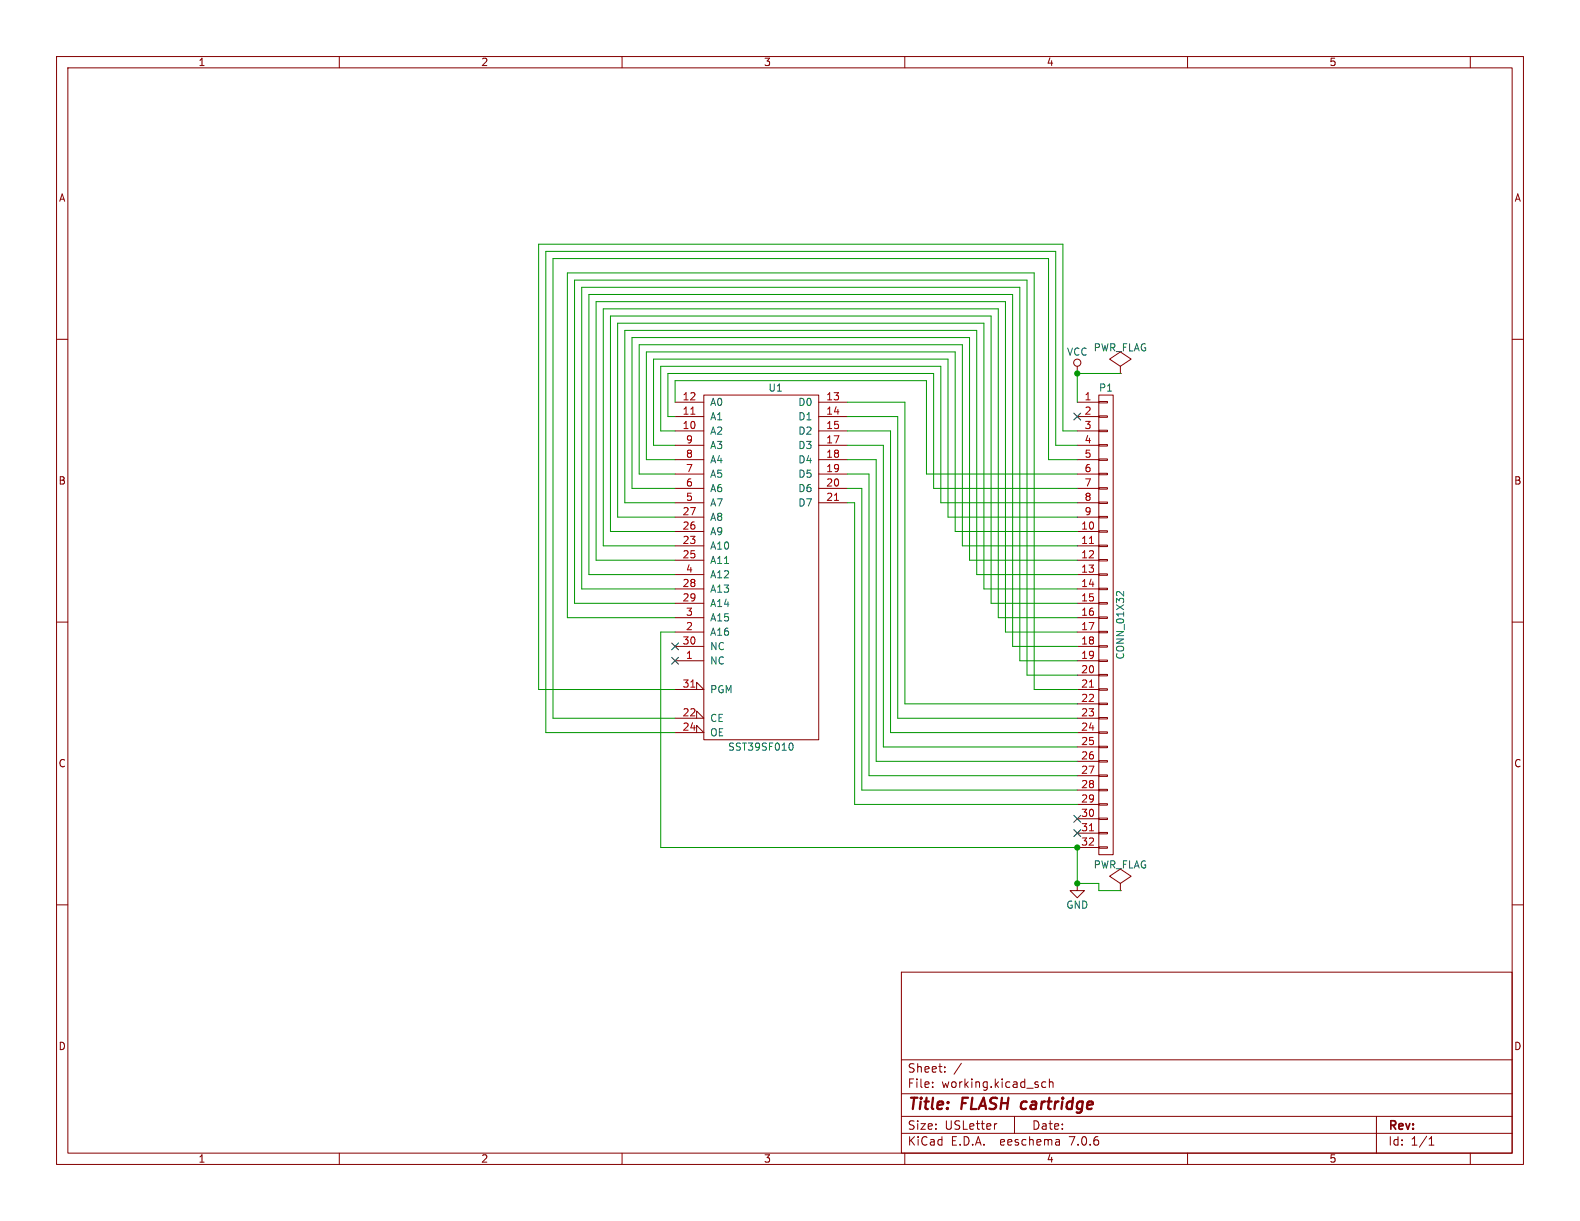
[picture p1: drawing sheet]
(kicad_sch (version 20230121) (generator eeschema)

 (paper "USLetter")

 (title_block
  (title "FLASH cartridge"))

 (lib_symbols
  (symbol "gameboy-mbc0-rescue:CONN_01X32" (pin_names (offset 1.016) hide) (in_bom yes) (on_board yes)
   (property "Reference" "P" (at 0 41.91 0) (effects (font (size 1.27 1.27))))
   (property "Value" "CONN_01X32" (at 2.54 0 90) (effects (font (size 1.27 1.27))))
   (property "Footprint" "" (at 0 0 0) (effects (font (size 1.27 1.27))))
   (property "Datasheet" "" (at 0 0 0) (effects (font (size 1.27 1.27))))
   (symbol "CONN_01X32_0_1"
    (rectangle (start -1.27 -40.64) (end 1.27 40.64) (stroke (width 0) (type solid)) (fill (type none)))
    (rectangle (start -1.27 -39.243) (end 0.254 -39.497) (stroke (width 0) (type solid)) (fill (type none)))
    (rectangle (start -1.27 -36.703) (end 0.254 -36.957) (stroke (width 0) (type solid)) (fill (type none)))
    (rectangle (start -1.27 -34.163) (end 0.254 -34.417) (stroke (width 0) (type solid)) (fill (type none)))
    (rectangle (start -1.27 -31.623) (end 0.254 -31.877) (stroke (width 0) (type solid)) (fill (type none)))
    (rectangle (start -1.27 -29.083) (end 0.254 -29.337) (stroke (width 0) (type solid)) (fill (type none)))
    (rectangle (start -1.27 -26.543) (end 0.254 -26.797) (stroke (width 0) (type solid)) (fill (type none)))
    (rectangle (start -1.27 -24.003) (end 0.254 -24.257) (stroke (width 0) (type solid)) (fill (type none)))
    (rectangle (start -1.27 -21.463) (end 0.254 -21.717) (stroke (width 0) (type solid)) (fill (type none)))
    (rectangle (start -1.27 -18.923) (end 0.254 -19.177) (stroke (width 0) (type solid)) (fill (type none)))
    (rectangle (start -1.27 -16.383) (end 0.254 -16.637) (stroke (width 0) (type solid)) (fill (type none)))
    (rectangle (start -1.27 -13.843) (end 0.254 -14.097) (stroke (width 0) (type solid)) (fill (type none)))
    (rectangle (start -1.27 -11.303) (end 0.254 -11.557) (stroke (width 0) (type solid)) (fill (type none)))
    (rectangle (start -1.27 -8.763) (end 0.254 -9.017) (stroke (width 0) (type solid)) (fill (type none)))
    (rectangle (start -1.27 -6.223) (end 0.254 -6.477) (stroke (width 0) (type solid)) (fill (type none)))
    (rectangle (start -1.27 -3.683) (end 0.254 -3.937) (stroke (width 0) (type solid)) (fill (type none)))
    (rectangle (start -1.27 -1.143) (end 0.254 -1.397) (stroke (width 0) (type solid)) (fill (type none)))
    (rectangle (start -1.27 1.397) (end 0.254 1.143) (stroke (width 0) (type solid)) (fill (type none)))
    (rectangle (start -1.27 3.937) (end 0.254 3.683) (stroke (width 0) (type solid)) (fill (type none)))
    (rectangle (start -1.27 6.477) (end 0.254 6.223) (stroke (width 0) (type solid)) (fill (type none)))
    (rectangle (start -1.27 9.017) (end 0.254 8.763) (stroke (width 0) (type solid)) (fill (type none)))
    (rectangle (start -1.27 11.557) (end 0.254 11.303) (stroke (width 0) (type solid)) (fill (type none)))
    (rectangle (start -1.27 14.097) (end 0.254 13.843) (stroke (width 0) (type solid)) (fill (type none)))
    (rectangle (start -1.27 16.637) (end 0.254 16.383) (stroke (width 0) (type solid)) (fill (type none)))
    (rectangle (start -1.27 19.177) (end 0.254 18.923) (stroke (width 0) (type solid)) (fill (type none)))
    (rectangle (start -1.27 21.717) (end 0.254 21.463) (stroke (width 0) (type solid)) (fill (type none)))
    (rectangle (start -1.27 24.257) (end 0.254 24.003) (stroke (width 0) (type solid)) (fill (type none)))
    (rectangle (start -1.27 26.797) (end 0.254 26.543) (stroke (width 0) (type solid)) (fill (type none)))
    (rectangle (start -1.27 29.337) (end 0.254 29.083) (stroke (width 0) (type solid)) (fill (type none)))
    (rectangle (start -1.27 31.877) (end 0.254 31.623) (stroke (width 0) (type solid)) (fill (type none)))
    (rectangle (start -1.27 34.417) (end 0.254 34.163) (stroke (width 0) (type solid)) (fill (type none)))
    (rectangle (start -1.27 36.957) (end 0.254 36.703) (stroke (width 0) (type solid)) (fill (type none)))
    (rectangle (start -1.27 39.497) (end 0.254 39.243) (stroke (width 0) (type solid)) (fill (type none))))
   (symbol "CONN_01X32_1_1"
    (pin passive line (at -5.08 39.37 0) (length 3.81) (name "P1" (effects (font (size 1.27 1.27)))) (number "1" (effects (font (size 1.27 1.27)))))
    (pin passive line (at -5.08 16.51 0) (length 3.81) (name "P10" (effects (font (size 1.27 1.27)))) (number "10" (effects (font (size 1.27 1.27)))))
    (pin passive line (at -5.08 13.97 0) (length 3.81) (name "P11" (effects (font (size 1.27 1.27)))) (number "11" (effects (font (size 1.27 1.27)))))
    (pin passive line (at -5.08 11.43 0) (length 3.81) (name "P12" (effects (font (size 1.27 1.27)))) (number "12" (effects (font (size 1.27 1.27)))))
    (pin passive line (at -5.08 8.89 0) (length 3.81) (name "P13" (effects (font (size 1.27 1.27)))) (number "13" (effects (font (size 1.27 1.27)))))
    (pin passive line (at -5.08 6.35 0) (length 3.81) (name "P14" (effects (font (size 1.27 1.27)))) (number "14" (effects (font (size 1.27 1.27)))))
    (pin passive line (at -5.08 3.81 0) (length 3.81) (name "P15" (effects (font (size 1.27 1.27)))) (number "15" (effects (font (size 1.27 1.27)))))
    (pin passive line (at -5.08 1.27 0) (length 3.81) (name "P16" (effects (font (size 1.27 1.27)))) (number "16" (effects (font (size 1.27 1.27)))))
    (pin passive line (at -5.08 -1.27 0) (length 3.81) (name "P17" (effects (font (size 1.27 1.27)))) (number "17" (effects (font (size 1.27 1.27)))))
    (pin passive line (at -5.08 -3.81 0) (length 3.81) (name "P18" (effects (font (size 1.27 1.27)))) (number "18" (effects (font (size 1.27 1.27)))))
    (pin passive line (at -5.08 -6.35 0) (length 3.81) (name "P19" (effects (font (size 1.27 1.27)))) (number "19" (effects (font (size 1.27 1.27)))))
    (pin passive line (at -5.08 36.83 0) (length 3.81) (name "P2" (effects (font (size 1.27 1.27)))) (number "2" (effects (font (size 1.27 1.27)))))
    (pin passive line (at -5.08 -8.89 0) (length 3.81) (name "P20" (effects (font (size 1.27 1.27)))) (number "20" (effects (font (size 1.27 1.27)))))
    (pin passive line (at -5.08 -11.43 0) (length 3.81) (name "P21" (effects (font (size 1.27 1.27)))) (number "21" (effects (font (size 1.27 1.27)))))
    (pin passive line (at -5.08 -13.97 0) (length 3.81) (name "P22" (effects (font (size 1.27 1.27)))) (number "22" (effects (font (size 1.27 1.27)))))
    (pin passive line (at -5.08 -16.51 0) (length 3.81) (name "P23" (effects (font (size 1.27 1.27)))) (number "23" (effects (font (size 1.27 1.27)))))
    (pin passive line (at -5.08 -19.05 0) (length 3.81) (name "P24" (effects (font (size 1.27 1.27)))) (number "24" (effects (font (size 1.27 1.27)))))
    (pin passive line (at -5.08 -21.59 0) (length 3.81) (name "P25" (effects (font (size 1.27 1.27)))) (number "25" (effects (font (size 1.27 1.27)))))
    (pin passive line (at -5.08 -24.13 0) (length 3.81) (name "P26" (effects (font (size 1.27 1.27)))) (number "26" (effects (font (size 1.27 1.27)))))
    (pin passive line (at -5.08 -26.67 0) (length 3.81) (name "P27" (effects (font (size 1.27 1.27)))) (number "27" (effects (font (size 1.27 1.27)))))
    (pin passive line (at -5.08 -29.21 0) (length 3.81) (name "P28" (effects (font (size 1.27 1.27)))) (number "28" (effects (font (size 1.27 1.27)))))
    (pin passive line (at -5.08 -31.75 0) (length 3.81) (name "P29" (effects (font (size 1.27 1.27)))) (number "29" (effects (font (size 1.27 1.27)))))
    (pin passive line (at -5.08 34.29 0) (length 3.81) (name "P3" (effects (font (size 1.27 1.27)))) (number "3" (effects (font (size 1.27 1.27)))))
    (pin passive line (at -5.08 -34.29 0) (length 3.81) (name "P30" (effects (font (size 1.27 1.27)))) (number "30" (effects (font (size 1.27 1.27)))))
    (pin passive line (at -5.08 -36.83 0) (length 3.81) (name "P31" (effects (font (size 1.27 1.27)))) (number "31" (effects (font (size 1.27 1.27)))))
    (pin passive line (at -5.08 -39.37 0) (length 3.81) (name "P32" (effects (font (size 1.27 1.27)))) (number "32" (effects (font (size 1.27 1.27)))))
    (pin passive line (at -5.08 31.75 0) (length 3.81) (name "P4" (effects (font (size 1.27 1.27)))) (number "4" (effects (font (size 1.27 1.27)))))
    (pin passive line (at -5.08 29.21 0) (length 3.81) (name "P5" (effects (font (size 1.27 1.27)))) (number "5" (effects (font (size 1.27 1.27)))))
    (pin passive line (at -5.08 26.67 0) (length 3.81) (name "P6" (effects (font (size 1.27 1.27)))) (number "6" (effects (font (size 1.27 1.27)))))
    (pin passive line (at -5.08 24.13 0) (length 3.81) (name "P7" (effects (font (size 1.27 1.27)))) (number "7" (effects (font (size 1.27 1.27)))))
    (pin passive line (at -5.08 21.59 0) (length 3.81) (name "P8" (effects (font (size 1.27 1.27)))) (number "8" (effects (font (size 1.27 1.27)))))
    (pin passive line (at -5.08 19.05 0) (length 3.81) (name "P9" (effects (font (size 1.27 1.27)))) (number "9" (effects (font (size 1.27 1.27)))))))
  (symbol "gameboy-mbc0-rescue:GND" (power) (pin_names (offset 0)) (in_bom yes) (on_board yes)
   (property "Reference" "#PWR" (at 0 -6.35 0) (effects (font (size 1.27 1.27)) hide))
   (property "Value" "GND" (at 0 -3.81 0) (effects (font (size 1.27 1.27))))
   (property "Footprint" "" (at 0 0 0) (effects (font (size 1.27 1.27))))
   (property "Datasheet" "" (at 0 0 0) (effects (font (size 1.27 1.27))))
   (symbol "GND_0_1"
    (polyline (pts (xy 0 0) (xy 0 -1.27) (xy 1.27 -1.27) (xy 0 -2.54) (xy -1.27 -1.27) (xy 0 -1.27)) (stroke (width 0) (type solid)) (fill (type none))))
   (symbol "GND_1_1"
    (pin power_in line (at 0 0 270) (length 0) hide (name "GND" (effects (font (size 1.27 1.27)))) (number "1" (effects (font (size 1.27 1.27)))))))
  (symbol "gameboy-mbc0-rescue:PWR_FLAG" (power) (pin_numbers hide) (pin_names (offset 0) hide) (in_bom yes) (on_board yes)
   (property "Reference" "#FLG" (at 0 2.413 0) (effects (font (size 1.27 1.27)) hide))
   (property "Value" "PWR_FLAG" (at 0 4.572 0) (effects (font (size 1.27 1.27))))
   (property "Footprint" "" (at 0 0 0) (effects (font (size 1.27 1.27))))
   (property "Datasheet" "" (at 0 0 0) (effects (font (size 1.27 1.27))))
   (symbol "PWR_FLAG_0_0"
    (pin power_out line (at 0 0 90) (length 0) (name "pwr" (effects (font (size 1.27 1.27)))) (number "1" (effects (font (size 1.27 1.27))))))
   (symbol "PWR_FLAG_0_1"
    (polyline (pts (xy 0 0) (xy 0 1.27) (xy -1.905 2.54) (xy 0 3.81) (xy 1.905 2.54) (xy 0 1.27)) (stroke (width 0) (type solid)) (fill (type none)))))
  (symbol "gameboy-mbc0-rescue:SST39SF010" (pin_names (offset 1.016)) (in_bom yes) (on_board yes)
   (property "Reference" "U" (at 2.54 33.02 0) (effects (font (size 1.27 1.27))))
   (property "Value" "SST39SF010" (at 0 -30.48 0) (effects (font (size 1.27 1.27))))
   (property "Footprint" "" (at 0 7.62 0) (effects (font (size 1.27 1.27))))
   (property "Datasheet" "" (at 0 7.62 0) (effects (font (size 1.27 1.27))))
   (symbol "SST39SF010_0_0"
    (pin power_in line (at 0 -30.48 90) (length 1.27) hide (name "GND" (effects (font (size 1.27 1.27)))) (number "16" (effects (font (size 1.27 1.27)))))
    (pin power_in line (at 0 33.02 270) (length 1.27) hide (name "VCC" (effects (font (size 1.27 1.27)))) (number "32" (effects (font (size 1.27 1.27))))))
   (symbol "SST39SF010_0_1"
    (rectangle (start -10.16 31.75) (end 10.16 -29.21) (stroke (width 0) (type solid)) (fill (type none))))
   (symbol "SST39SF010_1_1"
    (pin input line (at -15.24 -15.24 0) (length 5.08) (name "NC" (effects (font (size 1.27 1.27)))) (number "1" (effects (font (size 1.27 1.27)))))
    (pin input line (at -15.24 25.4 0) (length 5.08) (name "A2" (effects (font (size 1.27 1.27)))) (number "10" (effects (font (size 1.27 1.27)))))
    (pin input line (at -15.24 27.94 0) (length 5.08) (name "A1" (effects (font (size 1.27 1.27)))) (number "11" (effects (font (size 1.27 1.27)))))
    (pin input line (at -15.24 30.48 0) (length 5.08) (name "A0" (effects (font (size 1.27 1.27)))) (number "12" (effects (font (size 1.27 1.27)))))
    (pin tri_state line (at 15.24 30.48 180) (length 5.08) (name "D0" (effects (font (size 1.27 1.27)))) (number "13" (effects (font (size 1.27 1.27)))))
    (pin tri_state line (at 15.24 27.94 180) (length 5.08) (name "D1" (effects (font (size 1.27 1.27)))) (number "14" (effects (font (size 1.27 1.27)))))
    (pin tri_state line (at 15.24 25.4 180) (length 5.08) (name "D2" (effects (font (size 1.27 1.27)))) (number "15" (effects (font (size 1.27 1.27)))))
    (pin tri_state line (at 15.24 22.86 180) (length 5.08) (name "D3" (effects (font (size 1.27 1.27)))) (number "17" (effects (font (size 1.27 1.27)))))
    (pin tri_state line (at 15.24 20.32 180) (length 5.08) (name "D4" (effects (font (size 1.27 1.27)))) (number "18" (effects (font (size 1.27 1.27)))))
    (pin tri_state line (at 15.24 17.78 180) (length 5.08) (name "D5" (effects (font (size 1.27 1.27)))) (number "19" (effects (font (size 1.27 1.27)))))
    (pin input line (at -15.24 -10.16 0) (length 5.08) (name "A16" (effects (font (size 1.27 1.27)))) (number "2" (effects (font (size 1.27 1.27)))))
    (pin tri_state line (at 15.24 15.24 180) (length 5.08) (name "D6" (effects (font (size 1.27 1.27)))) (number "20" (effects (font (size 1.27 1.27)))))
    (pin tri_state line (at 15.24 12.7 180) (length 5.08) (name "D7" (effects (font (size 1.27 1.27)))) (number "21" (effects (font (size 1.27 1.27)))))
    (pin input input_low (at -15.24 -25.4 0) (length 5.08) (name "CE" (effects (font (size 1.27 1.27)))) (number "22" (effects (font (size 1.27 1.27)))))
    (pin input line (at -15.24 5.08 0) (length 5.08) (name "A10" (effects (font (size 1.27 1.27)))) (number "23" (effects (font (size 1.27 1.27)))))
    (pin input input_low (at -15.24 -27.94 0) (length 5.08) (name "OE" (effects (font (size 1.27 1.27)))) (number "24" (effects (font (size 1.27 1.27)))))
    (pin input line (at -15.24 2.54 0) (length 5.08) (name "A11" (effects (font (size 1.27 1.27)))) (number "25" (effects (font (size 1.27 1.27)))))
    (pin input line (at -15.24 7.62 0) (length 5.08) (name "A9" (effects (font (size 1.27 1.27)))) (number "26" (effects (font (size 1.27 1.27)))))
    (pin input line (at -15.24 10.16 0) (length 5.08) (name "A8" (effects (font (size 1.27 1.27)))) (number "27" (effects (font (size 1.27 1.27)))))
    (pin input line (at -15.24 -2.54 0) (length 5.08) (name "A13" (effects (font (size 1.27 1.27)))) (number "28" (effects (font (size 1.27 1.27)))))
    (pin input line (at -15.24 -5.08 0) (length 5.08) (name "A14" (effects (font (size 1.27 1.27)))) (number "29" (effects (font (size 1.27 1.27)))))
    (pin input line (at -15.24 -7.62 0) (length 5.08) (name "A15" (effects (font (size 1.27 1.27)))) (number "3" (effects (font (size 1.27 1.27)))))
    (pin input line (at -15.24 -12.7 0) (length 5.08) (name "NC" (effects (font (size 1.27 1.27)))) (number "30" (effects (font (size 1.27 1.27)))))
    (pin input input_low (at -15.24 -20.32 0) (length 5.08) (name "PGM" (effects (font (size 1.27 1.27)))) (number "31" (effects (font (size 1.27 1.27)))))
    (pin input line (at -15.24 0 0) (length 5.08) (name "A12" (effects (font (size 1.27 1.27)))) (number "4" (effects (font (size 1.27 1.27)))))
    (pin input line (at -15.24 12.7 0) (length 5.08) (name "A7" (effects (font (size 1.27 1.27)))) (number "5" (effects (font (size 1.27 1.27)))))
    (pin input line (at -15.24 15.24 0) (length 5.08) (name "A6" (effects (font (size 1.27 1.27)))) (number "6" (effects (font (size 1.27 1.27)))))
    (pin input line (at -15.24 17.78 0) (length 5.08) (name "A5" (effects (font (size 1.27 1.27)))) (number "7" (effects (font (size 1.27 1.27)))))
    (pin input line (at -15.24 20.32 0) (length 5.08) (name "A4" (effects (font (size 1.27 1.27)))) (number "8" (effects (font (size 1.27 1.27)))))
    (pin input line (at -15.24 22.86 0) (length 5.08) (name "A3" (effects (font (size 1.27 1.27)))) (number "9" (effects (font (size 1.27 1.27)))))))
  (symbol "gameboy-mbc0-rescue:VCC" (power) (pin_names (offset 0)) (in_bom yes) (on_board yes)
   (property "Reference" "#PWR" (at 0 -3.81 0) (effects (font (size 1.27 1.27)) hide))
   (property "Value" "VCC" (at 0 3.81 0) (effects (font (size 1.27 1.27))))
   (property "Footprint" "" (at 0 0 0) (effects (font (size 1.27 1.27))))
   (property "Datasheet" "" (at 0 0 0) (effects (font (size 1.27 1.27))))
   (symbol "VCC_0_1"
    (polyline (pts (xy 0 0) (xy 0 1.27)) (stroke (width 0) (type solid)) (fill (type none)))
    (circle (center 0 1.905) (radius 0.635) (stroke (width 0) (type solid)) (fill (type none))))
   (symbol "VCC_1_1"
    (pin power_in line (at 0 0 90) (length 0) hide (name "VCC" (effects (font (size 1.27 1.27)))) (number "1" (effects (font (size 1.27 1.27))))))))

 (junction (at 190.5 149.86) (diameter 0) (color 0 0 0 0))
 (junction (at 190.5 156.21) (diameter 0) (color 0 0 0 0))
 (junction (at 190.5 66.04) (diameter 0) (color 0 0 0 0))

 (no_connect (at 190.5 144.78))
 (no_connect (at 119.38 116.84))
 (no_connect (at 119.38 114.3))
 (no_connect (at 190.5 73.66))
 (no_connect (at 190.5 147.32))

 (wire (pts (xy 175.26 106.68) (xy 175.26 55.88)) (stroke (width 0) (type default)))
 (wire (pts (xy 187.96 43.18) (xy 187.96 76.2)) (stroke (width 0) (type default)))
 (wire (pts (xy 110.49 58.42) (xy 110.49 88.9)) (stroke (width 0) (type default)))
 (wire (pts (xy 106.68 96.52) (xy 106.68 54.61)) (stroke (width 0) (type default)))
 (wire (pts (xy 114.3 81.28) (xy 114.3 62.23)) (stroke (width 0) (type default)))
 (wire (pts (xy 165.1 66.04) (xy 165.1 86.36)) (stroke (width 0) (type default)))
 (wire (pts (xy 177.8 53.34) (xy 105.41 53.34)) (stroke (width 0) (type default)))
 (wire (pts (xy 177.8 111.76) (xy 190.5 111.76)) (stroke (width 0) (type default)))
 (wire (pts (xy 163.83 83.82) (xy 190.5 83.82)) (stroke (width 0) (type default)))
 (wire (pts (xy 166.37 88.9) (xy 190.5 88.9)) (stroke (width 0) (type default)))
 (wire (pts (xy 104.14 101.6) (xy 104.14 52.07)) (stroke (width 0) (type default)))
 (wire (pts (xy 100.33 109.22) (xy 119.38 109.22)) (stroke (width 0) (type default)))
 (wire (pts (xy 119.38 101.6) (xy 104.14 101.6)) (stroke (width 0) (type default)))
 (wire (pts (xy 156.21 78.74) (xy 156.21 132.08)) (stroke (width 0) (type default)))
 (wire (pts (xy 149.86 83.82) (xy 153.67 83.82)) (stroke (width 0) (type default)))
 (wire (pts (xy 190.5 149.86) (xy 190.5 156.21)) (stroke (width 0) (type default)))
 (wire (pts (xy 152.4 86.36) (xy 152.4 139.7)) (stroke (width 0) (type default)))
 (wire (pts (xy 110.49 88.9) (xy 119.38 88.9)) (stroke (width 0) (type default)))
 (wire (pts (xy 157.48 76.2) (xy 149.86 76.2)) (stroke (width 0) (type default)))
 (wire (pts (xy 172.72 58.42) (xy 110.49 58.42)) (stroke (width 0) (type default)))
 (wire (pts (xy 180.34 50.8) (xy 102.87 50.8)) (stroke (width 0) (type default)))
 (wire (pts (xy 157.48 129.54) (xy 157.48 76.2)) (stroke (width 0) (type default)))
 (wire (pts (xy 151.13 142.24) (xy 190.5 142.24)) (stroke (width 0) (type default)))
 (wire (pts (xy 116.84 64.77) (xy 166.37 64.77)) (stroke (width 0) (type default)))
 (wire (pts (xy 149.86 71.12) (xy 160.02 71.12)) (stroke (width 0) (type default)))
 (wire (pts (xy 175.26 106.68) (xy 190.5 106.68)) (stroke (width 0) (type default)))
 (wire (pts (xy 186.69 78.74) (xy 190.5 78.74)) (stroke (width 0) (type default)))
 (wire (pts (xy 100.33 48.26) (xy 100.33 109.22)) (stroke (width 0) (type default)))
 (wire (pts (xy 119.38 81.28) (xy 114.3 81.28)) (stroke (width 0) (type default)))
 (wire (pts (xy 172.72 101.6) (xy 172.72 58.42)) (stroke (width 0) (type default)))
 (wire (pts (xy 102.87 104.14) (xy 119.38 104.14)) (stroke (width 0) (type default)))
 (wire (pts (xy 109.22 57.15) (xy 173.99 57.15)) (stroke (width 0) (type default)))
 (wire (pts (xy 198.12 157.48) (xy 194.31 157.48)) (stroke (width 0) (type default)))
 (wire (pts (xy 114.3 62.23) (xy 168.91 62.23)) (stroke (width 0) (type default)))
 (wire (pts (xy 111.76 86.36) (xy 111.76 59.69)) (stroke (width 0) (type default)))
 (wire (pts (xy 181.61 119.38) (xy 190.5 119.38)) (stroke (width 0) (type default)))
 (wire (pts (xy 163.83 67.31) (xy 163.83 83.82)) (stroke (width 0) (type default)))
 (wire (pts (xy 173.99 57.15) (xy 173.99 104.14)) (stroke (width 0) (type default)))
 (wire (pts (xy 182.88 121.92) (xy 182.88 48.26)) (stroke (width 0) (type default)))
 (wire (pts (xy 171.45 99.06) (xy 190.5 99.06)) (stroke (width 0) (type default)))
 (wire (pts (xy 156.21 132.08) (xy 190.5 132.08)) (stroke (width 0) (type default)))
 (wire (pts (xy 95.25 121.92) (xy 95.25 43.18)) (stroke (width 0) (type default)))
 (wire (pts (xy 166.37 64.77) (xy 166.37 88.9)) (stroke (width 0) (type default)))
 (wire (pts (xy 177.8 111.76) (xy 177.8 53.34)) (stroke (width 0) (type default)))
 (wire (pts (xy 153.67 83.82) (xy 153.67 137.16)) (stroke (width 0) (type default)))
 (wire (pts (xy 190.5 149.86) (xy 116.84 149.86)) (stroke (width 0) (type default)))
 (wire (pts (xy 149.86 81.28) (xy 154.94 81.28)) (stroke (width 0) (type default)))
 (wire (pts (xy 165.1 86.36) (xy 190.5 86.36)) (stroke (width 0) (type default)))
 (wire (pts (xy 119.38 67.31) (xy 163.83 67.31)) (stroke (width 0) (type default)))
 (wire (pts (xy 158.75 127) (xy 190.5 127)) (stroke (width 0) (type default)))
 (wire (pts (xy 104.14 52.07) (xy 179.07 52.07)) (stroke (width 0) (type default)))
 (wire (pts (xy 101.6 49.53) (xy 181.61 49.53)) (stroke (width 0) (type default)))
 (wire (pts (xy 173.99 104.14) (xy 190.5 104.14)) (stroke (width 0) (type default)))
 (wire (pts (xy 182.88 121.92) (xy 190.5 121.92)) (stroke (width 0) (type default)))
 (wire (pts (xy 119.38 91.44) (xy 109.22 91.44)) (stroke (width 0) (type default)))
 (wire (pts (xy 172.72 101.6) (xy 190.5 101.6)) (stroke (width 0) (type default)))
 (wire (pts (xy 160.02 124.46) (xy 190.5 124.46)) (stroke (width 0) (type default)))
 (wire (pts (xy 119.38 96.52) (xy 106.68 96.52)) (stroke (width 0) (type default)))
 (wire (pts (xy 149.86 73.66) (xy 158.75 73.66)) (stroke (width 0) (type default)))
 (wire (pts (xy 116.84 111.76) (xy 119.38 111.76)) (stroke (width 0) (type default)))
 (wire (pts (xy 154.94 81.28) (xy 154.94 134.62)) (stroke (width 0) (type default)))
 (wire (pts (xy 167.64 91.44) (xy 190.5 91.44)) (stroke (width 0) (type default)))
 (wire (pts (xy 158.75 73.66) (xy 158.75 127)) (stroke (width 0) (type default)))
 (wire (pts (xy 168.91 93.98) (xy 190.5 93.98)) (stroke (width 0) (type default)))
 (wire (pts (xy 160.02 71.12) (xy 160.02 124.46)) (stroke (width 0) (type default)))
 (wire (pts (xy 107.95 55.88) (xy 107.95 93.98)) (stroke (width 0) (type default)))
 (wire (pts (xy 109.22 91.44) (xy 109.22 57.15)) (stroke (width 0) (type default)))
 (wire (pts (xy 116.84 149.86) (xy 116.84 111.76)) (stroke (width 0) (type default)))
 (wire (pts (xy 115.57 78.74) (xy 119.38 78.74)) (stroke (width 0) (type default)))
 (wire (pts (xy 171.45 59.69) (xy 171.45 99.06)) (stroke (width 0) (type default)))
 (wire (pts (xy 116.84 76.2) (xy 116.84 64.77)) (stroke (width 0) (type default)))
 (wire (pts (xy 118.11 66.04) (xy 165.1 66.04)) (stroke (width 0) (type default)))
 (wire (pts (xy 187.96 76.2) (xy 190.5 76.2)) (stroke (width 0) (type default)))
 (wire (pts (xy 105.41 53.34) (xy 105.41 99.06)) (stroke (width 0) (type default)))
 (wire (pts (xy 101.6 106.68) (xy 101.6 49.53)) (stroke (width 0) (type default)))
 (wire (pts (xy 198.12 66.04) (xy 190.5 66.04)) (stroke (width 0) (type default)))
 (wire (pts (xy 119.38 106.68) (xy 101.6 106.68)) (stroke (width 0) (type default)))
 (wire (pts (xy 149.86 86.36) (xy 152.4 86.36)) (stroke (width 0) (type default)))
 (wire (pts (xy 185.42 81.28) (xy 190.5 81.28)) (stroke (width 0) (type default)))
 (wire (pts (xy 149.86 78.74) (xy 156.21 78.74)) (stroke (width 0) (type default)))
 (wire (pts (xy 106.68 54.61) (xy 176.53 54.61)) (stroke (width 0) (type default)))
 (wire (pts (xy 194.31 156.21) (xy 190.5 156.21)) (stroke (width 0) (type default)))
 (wire (pts (xy 176.53 54.61) (xy 176.53 109.22)) (stroke (width 0) (type default)))
 (wire (pts (xy 175.26 55.88) (xy 107.95 55.88)) (stroke (width 0) (type default)))
 (wire (pts (xy 170.18 96.52) (xy 170.18 60.96)) (stroke (width 0) (type default)))
 (wire (pts (xy 170.18 96.52) (xy 190.5 96.52)) (stroke (width 0) (type default)))
 (wire (pts (xy 97.79 45.72) (xy 185.42 45.72)) (stroke (width 0) (type default)))
 (wire (pts (xy 149.86 88.9) (xy 151.13 88.9)) (stroke (width 0) (type default)))
 (wire (pts (xy 185.42 45.72) (xy 185.42 81.28)) (stroke (width 0) (type default)))
 (wire (pts (xy 194.31 157.48) (xy 194.31 156.21)) (stroke (width 0) (type default)))
 (wire (pts (xy 182.88 48.26) (xy 100.33 48.26)) (stroke (width 0) (type default)))
 (wire (pts (xy 111.76 59.69) (xy 171.45 59.69)) (stroke (width 0) (type default)))
 (wire (pts (xy 180.34 116.84) (xy 190.5 116.84)) (stroke (width 0) (type default)))
 (wire (pts (xy 153.67 137.16) (xy 190.5 137.16)) (stroke (width 0) (type default)))
 (wire (pts (xy 119.38 73.66) (xy 118.11 73.66)) (stroke (width 0) (type default)))
 (wire (pts (xy 119.38 71.12) (xy 119.38 67.31)) (stroke (width 0) (type default)))
 (wire (pts (xy 115.57 63.5) (xy 115.57 78.74)) (stroke (width 0) (type default)))
 (wire (pts (xy 97.79 127) (xy 97.79 45.72)) (stroke (width 0) (type default)))
 (wire (pts (xy 154.94 134.62) (xy 190.5 134.62)) (stroke (width 0) (type default)))
 (wire (pts (xy 168.91 62.23) (xy 168.91 93.98)) (stroke (width 0) (type default)))
 (wire (pts (xy 113.03 60.96) (xy 113.03 83.82)) (stroke (width 0) (type default)))
 (wire (pts (xy 181.61 49.53) (xy 181.61 119.38)) (stroke (width 0) (type default)))
 (wire (pts (xy 119.38 86.36) (xy 111.76 86.36)) (stroke (width 0) (type default)))
 (wire (pts (xy 151.13 88.9) (xy 151.13 142.24)) (stroke (width 0) (type default)))
 (wire (pts (xy 119.38 76.2) (xy 116.84 76.2)) (stroke (width 0) (type default)))
 (wire (pts (xy 95.25 43.18) (xy 187.96 43.18)) (stroke (width 0) (type default)))
 (wire (pts (xy 119.38 129.54) (xy 96.52 129.54)) (stroke (width 0) (type default)))
 (wire (pts (xy 102.87 50.8) (xy 102.87 104.14)) (stroke (width 0) (type default)))
 (wire (pts (xy 190.5 66.04) (xy 190.5 71.12)) (stroke (width 0) (type default)))
 (wire (pts (xy 119.38 127) (xy 97.79 127)) (stroke (width 0) (type default)))
 (wire (pts (xy 96.52 129.54) (xy 96.52 44.45)) (stroke (width 0) (type default)))
 (wire (pts (xy 167.64 91.44) (xy 167.64 63.5)) (stroke (width 0) (type default)))
 (wire (pts (xy 179.07 114.3) (xy 190.5 114.3)) (stroke (width 0) (type default)))
 (wire (pts (xy 113.03 83.82) (xy 119.38 83.82)) (stroke (width 0) (type default)))
 (wire (pts (xy 107.95 93.98) (xy 119.38 93.98)) (stroke (width 0) (type default)))
 (wire (pts (xy 118.11 73.66) (xy 118.11 66.04)) (stroke (width 0) (type default)))
 (wire (pts (xy 176.53 109.22) (xy 190.5 109.22)) (stroke (width 0) (type default)))
 (wire (pts (xy 186.69 44.45) (xy 186.69 78.74)) (stroke (width 0) (type default)))
 (wire (pts (xy 180.34 116.84) (xy 180.34 50.8)) (stroke (width 0) (type default)))
 (wire (pts (xy 179.07 52.07) (xy 179.07 114.3)) (stroke (width 0) (type default)))
 (wire (pts (xy 152.4 139.7) (xy 190.5 139.7)) (stroke (width 0) (type default)))
 (wire (pts (xy 96.52 44.45) (xy 186.69 44.45)) (stroke (width 0) (type default)))
 (wire (pts (xy 170.18 60.96) (xy 113.03 60.96)) (stroke (width 0) (type default)))
 (wire (pts (xy 119.38 121.92) (xy 95.25 121.92)) (stroke (width 0) (type default)))
 (wire (pts (xy 105.41 99.06) (xy 119.38 99.06)) (stroke (width 0) (type default)))
 (wire (pts (xy 167.64 63.5) (xy 115.57 63.5)) (stroke (width 0) (type default)))
 (wire (pts (xy 157.48 129.54) (xy 190.5 129.54)) (stroke (width 0) (type default)))

 (symbol (lib_id "gameboy-mbc0-rescue:SST39SF010") (at 134.62 101.6 0) (unit 1) (in_bom yes) (on_board yes) (dnp no)
  (property "Reference" "U1" (at 137.16 68.58 0) (effects (font (size 1.27 1.27))))
  (property "Value" "SST39SF010" (at 134.62 132.08 0) (effects (font (size 1.27 1.27))))
  (property "Footprint" "SMD_Packages:PLCC-32" (at 134.62 93.98 0) (effects (font (size 1.27 1.27)) hide))
  (property "Datasheet" "" (at 134.62 93.98 0) (effects (font (size 1.27 1.27)))) (pin "16") (pin "32") (pin "1") (pin "10") (pin "11") (pin "12") (pin "13") (pin "14") (pin "15") (pin "17") (pin "18") (pin "19") (pin "2") (pin "20") (pin "21") (pin "22") (pin "23") (pin "24") (pin "25") (pin "26") (pin "27") (pin "28") (pin "29") (pin "3") (pin "30") (pin "31") (pin "4") (pin "5") (pin "6") (pin "7") (pin "8") (pin "9"))

 (symbol (lib_id "gameboy-mbc0-rescue:CONN_01X32") (at 195.58 110.49 0) (unit 1) (in_bom yes) (on_board yes) (dnp no)
  (property "Reference" "P1" (at 195.58 68.58 0) (effects (font (size 1.27 1.27))))
  (property "Value" "CONN_01X32" (at 198.12 110.49 90) (effects (font (size 1.27 1.27))))
  (property "Footprint" "edge_connectors:GamePak_32" (at 195.58 110.49 0) (effects (font (size 1.27 1.27)) hide))
  (property "Datasheet" "" (at 195.58 110.49 0) (effects (font (size 1.27 1.27)))) (pin "1") (pin "10") (pin "11") (pin "12") (pin "13") (pin "14") (pin "15") (pin "16") (pin "17") (pin "18") (pin "19") (pin "2") (pin "20") (pin "21") (pin "22") (pin "23") (pin "24") (pin "25") (pin "26") (pin "27") (pin "28") (pin "29") (pin "3") (pin "30") (pin "31") (pin "32") (pin "4") (pin "5") (pin "6") (pin "7") (pin "8") (pin "9"))

 (symbol (lib_id "gameboy-mbc0-rescue:GND") (at 190.5 156.21 0) (unit 1) (in_bom yes) (on_board yes) (dnp no)
  (property "Reference" "#PWR01" (at 190.5 162.56 0) (effects (font (size 1.27 1.27)) hide))
  (property "Value" "GND" (at 190.5 160.02 0) (effects (font (size 1.27 1.27))))
  (property "Footprint" "" (at 190.5 156.21 0) (effects (font (size 1.27 1.27))))
  (property "Datasheet" "" (at 190.5 156.21 0) (effects (font (size 1.27 1.27)))) (pin "1"))

 (symbol (lib_id "gameboy-mbc0-rescue:VCC") (at 190.5 66.04 0) (unit 1) (in_bom yes) (on_board yes) (dnp no)
  (property "Reference" "#PWR02" (at 190.5 69.85 0) (effects (font (size 1.27 1.27)) hide))
  (property "Value" "VCC" (at 190.5 62.23 0) (effects (font (size 1.27 1.27))))
  (property "Footprint" "" (at 190.5 66.04 0) (effects (font (size 1.27 1.27))))
  (property "Datasheet" "" (at 190.5 66.04 0) (effects (font (size 1.27 1.27)))) (pin "1"))

 (symbol (lib_id "gameboy-mbc0-rescue:PWR_FLAG") (at 198.12 66.04 0) (unit 1) (in_bom yes) (on_board yes) (dnp no)
  (property "Reference" "#FLG03" (at 198.12 63.627 0) (effects (font (size 1.27 1.27)) hide))
  (property "Value" "PWR_FLAG" (at 198.12 61.468 0) (effects (font (size 1.27 1.27))))
  (property "Footprint" "" (at 198.12 66.04 0) (effects (font (size 1.27 1.27))))
  (property "Datasheet" "" (at 198.12 66.04 0) (effects (font (size 1.27 1.27)))) (pin "1"))

 (symbol (lib_id "gameboy-mbc0-rescue:PWR_FLAG") (at 198.12 157.48 0) (unit 1) (in_bom yes) (on_board yes) (dnp no)
  (property "Reference" "#FLG04" (at 198.12 155.067 0) (effects (font (size 1.27 1.27)) hide))
  (property "Value" "PWR_FLAG" (at 198.12 152.908 0) (effects (font (size 1.27 1.27))))
  (property "Footprint" "" (at 198.12 157.48 0) (effects (font (size 1.27 1.27))))
  (property "Datasheet" "" (at 198.12 157.48 0) (effects (font (size 1.27 1.27)))) (pin "1"))

 (sheet_instances (path "" (page "1"))))
